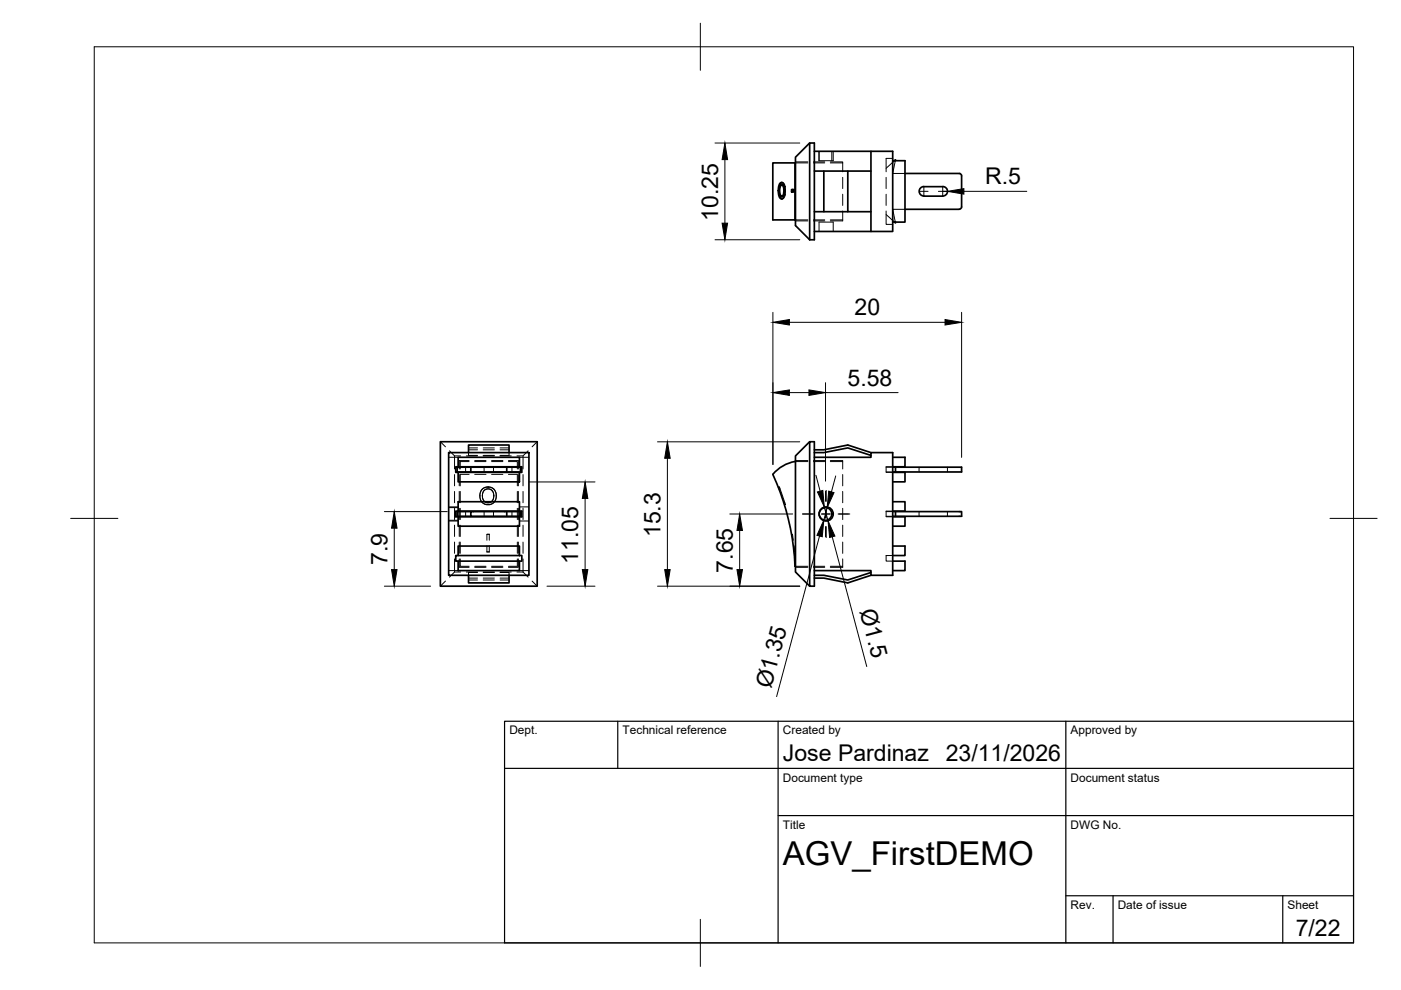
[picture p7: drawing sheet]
<svg xmlns="http://www.w3.org/2000/svg" width="297mm" height="210mm" viewBox="0 0 297 210" stroke-linecap="round" stroke-linejoin="round" font-family="sans-serif">
<!-- layer: Visible -->
<g fill="none" stroke="#000" stroke-width=".36">
<path d="M163.9 34.5h4.7v12.1h-4.7zM165.5 38.8h.4l.4 1-.1 1.6-.2 .6-.3 .2-.5-.4-.2-1 .1-1.2zM165.7 39.2l.4 .4 .1 .6-.1 1.1-.4 .3h.3l.3-.3M165.8 38.7l-.3 .2-.2 .7M166.3 39.6l-.3-.4h-.4l-.2 .3-.2 .7 .1 1.1M168.6 34.5h.1M171.7 30.3h1v20.5h-1zM171.7 30.3l-3 3v14.5l3 3M172.7 32.1h16.6v17h-16.6M172.7 36.3h7M174.7 36.3v8.6M184.7 32.1v17"/>
<path d="M184.7 36.3h-5v8.6h5M189.3 34.1h2.6v13h-2.6M189.7 34.1l.2-.2-.1 .2M191.9 36.8h11.7l.3 .5v6.6M195.9 39.6h4M195.9 39.6a1.01 1.01 0 0 0-1 1 1.01 1.01 0 0 0 1 1M199.9 39.6a1.01 1.01 0 0 1 1 1 1.01 1.01 0 0 1-1 1M165.3 41.3l.2 .6 .3 .3M165.3 41.3l.4 .3M167.8 40.2h.5v.5h-.5zM168 40.2v.5M168.6 46.6h.1"/>
<path d="M172.7 44.9h7M189.7 47.1l.2 .2-.1-.2M195.9 41.6h4M203.9 43.9l-.3 .4-.2 .1h-11.5M93.4 93.7h20.5v30.6h-20.5zM95.1 96h17v26h-17zM96.9 99.1h13.4v1h-13.4zM97.1 99h-.5v1.2h.5M97.1 97h13v2h-13zM99.3 96v-1.6h8.6v1.6M99.8 99.1v1M107.4 99.1v1"/>
<path d="M110.1 99h.5v1.2h-.5M168.7 97.9a7.5 7.5 0 0 0-4.8 2.7M171.7 93.7h1v30.6h-1zM171.7 93.7l-3 3v24.6l3 3M172.7 97h12v-1h4.6v26h-4.6v-1h-12M172.7 95.4h2l5-1 5 1.6M172.7 96h2l5-1 5 1.6M189.3 97h2.6v2h-2.6M189.3 99.1h.6M189.9 99.1h14v1h-14M189.9 99.1v1M97.1 108.4h-.5v1.2h13.5"/>
<path d="M97.1 108.4h13.5v1.2h-.5M97.1 117.8h-.5v1.2h.5M97.1 109.6v2h13v-2M97.1 108.4v-2h13v2M97.1 115.8h13v2h-13zM97.1 119h13v2h-13zM97.1 100.2h13v2h-13zM99.8 108.5h-2.9v1h2.9M107.4 108.5h2.9v1h-10.5v-1h7.6v1M110.1 117.8h.5v1.2h-.5M163.9 100.6a54.8 54.8 0 0 1 4.8 19.5M189.3 108.5h14.6v1h-14.6"/>
<path d="M189.3 109.6h2.6v2h-2.6M189.3 106.4h2.6v2h-2.6M189.3 115.8h2.6v2h-2.6M189.3 119h2.6v2h-2.6M189.3 100.2h2.6v2h-2.6M189.3 100.1h.6M189.9 108.5v1M99.3 122v1.6h8.6v-1.6M184.7 121.4l-5 1.6-5-1h-2M184.7 122l-5 1.6-5-1h-2"/>
<circle cx="175" cy="109" r="1.34"/>
<circle cx="175.2" cy="109" r="1.49"/>
</g>
<!-- layer: Hidden -->
<g fill="none" stroke="#000" stroke-width=".21">
<path d="M165.3 39.6v1.7M165.7 38.7h.1M165.9 38.7l.3 .1 .2 .5 .1 1.4-.3 1.2-.5 .3M165.9 39.2l-.4 .3-.1 .7 .1 1 .4 .4M166.3 39.6l.1 .5-.1 1.2M168.7 34.3h2.6M168.7 34.5h2.6M172.5 34.3h2.4M172.5 34.5h2.4M173.7 32.1v2h3v-2M176 34.3h2.7v2.1M176 34.5h2.7"/>
<path d="M176.4 32.1v2M178.7 37.6v2.4M187.9 37.6v2.4M189.3 33.6h-1.4v2.8M189.7 34.1l-1.8 1.6M189.8 34.1l-.5 2.7h2.6M165.8 42.2h.1M168.3 40.2h.2v.5h-.2M168.7 46.8h2.6M168.7 46.6h2.6M172.5 46.8h2.4M172.5 46.6h2.4"/>
<path d="M173.7 49.1v-2h3v2M176 46.6h2.7M178.7 41.2v2.4M178.7 44.7v2.1h-2.7M187.9 44.7v2.9h1.4M187.9 45.5l1.8 1.6M187.9 41.2v2.4M191.9 44.4h-2.6l.5 2.7M93.4 93.7l1 1M95.1 97h2M95.3 95.6l1.1 1.1M96.4 96.7h1.3"/>
<path d="M96.4 96.7v2.7M98.7 99.1v1M98.9 96.7h2.3M99.3 96v.6h1.9M99.3 95h1.9M99.3 95.4h1.9M99.5 97.7h-2.1v1.7M99.5 97.9h-1.9v1.5M100.6 97.7h2.4M100.6 97.9h2.4M102.4 96.6h2.4M102.4 95h2.4"/>
<path d="M102.4 95.4h2.4M102.4 96.7h2.4M102.6 99.1v1M104.2 97.7h2.4M104.2 97.9h2.4M104.6 99.1v1M106 95h1.9M106 95.4h1.9M106 96.7h2.4M107.8 97.9h1.9v1.5M107.8 97.7h2.1v1.7M107.9 96v.6h-1.9"/>
<path d="M108.5 99.1v1M110.1 97h2M110.9 96.7v2.7M112 95.6l-1.1 1.1h-1.3M113.9 93.7l-1.1 1M168.7 97.7h2.6M168.7 97.9h2.6M172.5 97.7h2.4M172.5 97.9h2.4M176 97.7h2.7v1.7M176 97.9h2.7M187.9 99.1h1.4"/>
<path d="M189.3 99h-1.4v1.2h1.4M194.9 99.1v1M200.9 99.1v1M95.1 107.5h2M95.1 110.5h2M95.1 107.6h2M95.1 110.3h2M96.4 100.6v2.4M96.4 104.2v2.4M96.4 107.8v2.4M96.4 111.4v2.3M96.4 114.9v2.4"/>
<path d="M96.4 118.5v2.8M97.1 108.4v1.2M97.4 118.5v1.8h2.1M97.4 100.6v2.4M97.4 104.2v2.4M97.4 107.8v2.4M97.4 111.4v2.3M97.4 114.9v2.4M97.6 118.5v1.6h1.9M97.6 104.2v2.4M97.6 107.8v2.4M97.6 111.4v2.3"/>
<path d="M97.6 114.9v2.4M98.7 108.5v1M99.5 100.6h-1.9v2.4M100.6 100.6h2.4M101.7 105.1l.2-.8 .3-.5a1.76 1.76 0 0 1 2-.5 1.76 1.76 0 0 1 1 1.8M101.7 105.1l.3 1.1a1.75 1.75 0 0 0 2.1 .7 1.75 1.75 0 0 0 1.1-1.8M102.2 103.9l.7-.5 .9-.1a1.84 1.84 0 0 1 1.2 2.9 1.84 1.84 0 0 1-3 0l-.3-1.3zM102.3 105.1l.3-1.1 .4-.2 .6-.1 .6 .2 .3 .3 .2 .9M102.6 104l.5-.4h.6l.5 .2 .3 .4 .2 .7-.1 .7-.1 .4-.4 .4-.9 .1-.6-.4-.3-.6v-.6zM102.6 108.5v1M103.2 114.5v-1.2h.5v1.2M103.2 115.7v1.3h.5h-.5"/>
<path d="M103.2 113.3h.5M103.7 115.7v1.3M104.2 100.6h2.4M104.6 108.5v1M104.7 105.1l-.2 1-.3 .3-.6 .2h-.6l-.4-.3-.3-1.2M107.8 100.6h1.9v2.4M108.5 108.5v1M109.7 118.5v1.6h-1.9M109.7 104.2v2.4M109.7 107.8v2.4M109.7 111.4v2.3M109.7 114.9v2.4"/>
<path d="M109.9 118.5v1.8h-2.1M109.9 100.6v2.4M109.9 104.2v2.4M109.9 107.8v2.4M109.9 111.4v2.3M109.9 114.9v2.4M110.1 108.4v1.2M110.1 107.5h2M110.1 110.5h2M110.9 100.6v2.4M110.9 104.2v2.4M110.9 107.8v2.4"/>
<path d="M110.9 111.4v2.3M110.9 114.9v2.4M110.9 118.5v2.8M165 103.3l.2-.1 1.3 3.7-.2 .1M165.4 103.6l-.2 .1M166.4 106.6h-.2M167.8 113.3h.2l.2 1.2M168.4 115.7l.1 1.3h-.2M178.7 100.6v2.4M178.7 104.2v2.4M178.7 107.8v2.4M178.7 111.4v2.3"/>
<path d="M178.7 114.9v2.4M178.7 118.5v1.8h-2.7M187.9 109.5h1.4M187.9 108.5h1.4M187.9 100.1h1.4M189.3 108.4h-1.4v1.2h1.4M189.3 117.8h-1.4v1.2h1.4M194.9 108.5v1M200.9 108.5v1M94.4 123.2l-1 1.1M95.1 121h2M97.7 121.3h-1.3l-1.1 1.1"/>
<path d="M98.9 121.3h2.3M99.3 123h1.9M99.3 122.6h1.9M100.6 120.3h2.4M100.6 120.1h2.4M101.2 121.4h-1.9v.6M102.4 121.4h2.4M102.4 123h2.4M102.4 122.6h2.4M102.4 121.3h2.4M104.2 120.3h2.4M104.2 120.1h2.4"/>
<path d="M106 121.4h1.9v.6M106 123h1.9M106 122.6h1.9M106 121.3h2.4M109.6 121.3h1.3M110.1 121h2M110.9 121.3l1.1 1.1M112.8 123.2l1.1 1.1M168.7 120.3h2.6M168.7 120.1h2.6M172.5 120.3h2.4M172.5 120.1h2.4"/>
<path d="M176 120.1h2.7"/>
</g>
<!-- layer: Visible -->
<g fill="#000">
<circle cx="166.3" cy="39.6" r=".18"/>
<circle cx="166.3" cy="41.3" r=".18"/>
</g>
<!-- layer: BORDER -->
<path d="M20 9.9h267v190h-267zM148.5 4.9v10M15 109.9h10M282 109.9h10M148.5 194.9v10" fill="none" stroke="#000" stroke-width=".21"/>
<!-- layer: TITLEBLOCK -->
<path d="M107 152.9h180v47h-180zM131 152.9v10M165 152.9v47M226 152.9v47M107 162.9h180M165 172.9h122M226 189.9h61M236 189.9v10M272 189.9v10" fill="none" stroke="#000" stroke-width=".25"/>
<!-- layer: Smart Centers -->
<g fill="none" stroke="#000" stroke-width=".21">
<path d="M195.9 39.7v1.8M199.9 39.7v1.8M195 40.6h1.8M199 40.6h1.8M170.2 109h2.3M174.1 109h2M175 104.1v2.2M175 108.1v1.8M175 111.6v2.2M175.2 104v2.3M175.2 108.1v1.8M175.2 111.6v2.4"/>
<path d="M177.7 109h2.5"/>
</g>
<!-- layer: FD_Dimensions -->
<g fill="none" stroke="#000" stroke-width=".21">
<path d="M151.6 30.3h18M153.7 33.8v13.5M151.6 50.8h18M199.9 40.6h1M204.4 40.6h13.3M163.9 66.2v32.3M167.4 68.3h33M203.9 66.2v30.8M139.4 93.7h30.2M141.5 97.2v23.6M167.4 83.2h4.1M175 81.1v20.9"/>
<path d="M175 83.2h15.4M81.5 108.5h13.3M83.6 112v8.8M112.2 102.2h14M124.1 105.7v15.1M154.7 109h13.4M156.8 112.5v8.3M173 100.8l.9 3.4M173.8 113.7l-9.1 34M174.8 107.5l.8 2.9M175.4 107.7l-.7 2.6M176.4 113.8l7.4 27.5"/>
<path d="M177.2 100.9l-.9 3.4M81.5 124.3h9.8M116 124.3h10.2M139.4 124.3h30.2"/>
</g>
<g fill="#000" stroke="#000" stroke-width=".21">
<path d="M153.7 30.3l.6 3.5h-1.2zM200.9 40.6l3.5-.6v1.2zM153.1 47.3h1.2l-.6 3.5zM163.9 68.3l3.5-.6v1.2zM200.4 67.7l3.5 .6-3.5 .6zM141.5 93.7l.6 3.5h-1.2zM163.9 83.2l3.5-.5v1.1zM171.5 82.7l3.5 .5-3.5 .6zM83.6 108.5l.6 3.5h-1.2zM124.1 102.2l.5 3.5h-1.1zM156.8 109l.6 3.5h-1.1zM174.7 110.3l-.4 3.5-1.1-.3z"/>
<path d="M173.3 104.3l1.2-.3 .3 3.5zM175.7 104.1l1.1 .4-1.4 3.2zM175.6 110.4l1.4 3.3-1.1 .3zM83 120.8h1.2l-.6 3.5zM123.5 120.8h1.1l-.5 3.5zM140.9 120.8h1.2l-.6 3.5zM156.3 120.8h1.1l-.6 3.5z"/>
</g>
<text font-size="7" x="166" y="183.4">AGV_FirstDEMO</text>
<g font-size="4.9">
<text x="208.9" y="39.1">R.5</text>
<text x="152.2" y="46.9" transform="rotate(-90 152.2 46.9)">10.25</text>
<text x="181.2" y="66.9">20</text>
<text x="179.7" y="81.8">5.58</text>
<text x="140" y="113.9" transform="rotate(-90 140 113.9)">15.3</text>
<text x="82.1" y="119.8" transform="rotate(-90 82.1 119.8)">7.9</text>
<text x="122.6" y="119.5" transform="rotate(-90 122.6 119.5)">11.05</text>
<text x="155.4" y="121.4" transform="rotate(-90 155.4 121.4)">7.65</text>
<text x="182.2" y="129.5" transform="rotate(75 182.2 129.5)">Ø1.5</text>
<text x="163.5" y="146.1" transform="rotate(-75 163.5 146.1)">Ø1.35</text>
<text x="166" y="161.4">Jose Pardinaz</text>
<text x="200.5" y="161.4">23/11/2026</text>
<text x="274.7" y="198.6">7/22</text>
</g>
<g font-size="2.5">
<text x="108" y="155.7">Dept.</text>
<text x="132" y="155.7">Technical reference</text>
<text x="166" y="155.7">Created by</text>
<text x="227" y="155.7">Approved by</text>
<text x="166" y="165.7">Document type</text>
<text x="227" y="165.7">Document status</text>
<text x="166" y="175.7">Title</text>
<text x="227" y="175.7">DWG No.</text>
<text x="227" y="192.7">Rev.</text>
<text x="237" y="192.7">Date of issue</text>
<text x="273" y="192.7">Sheet</text>
</g>
</svg>
